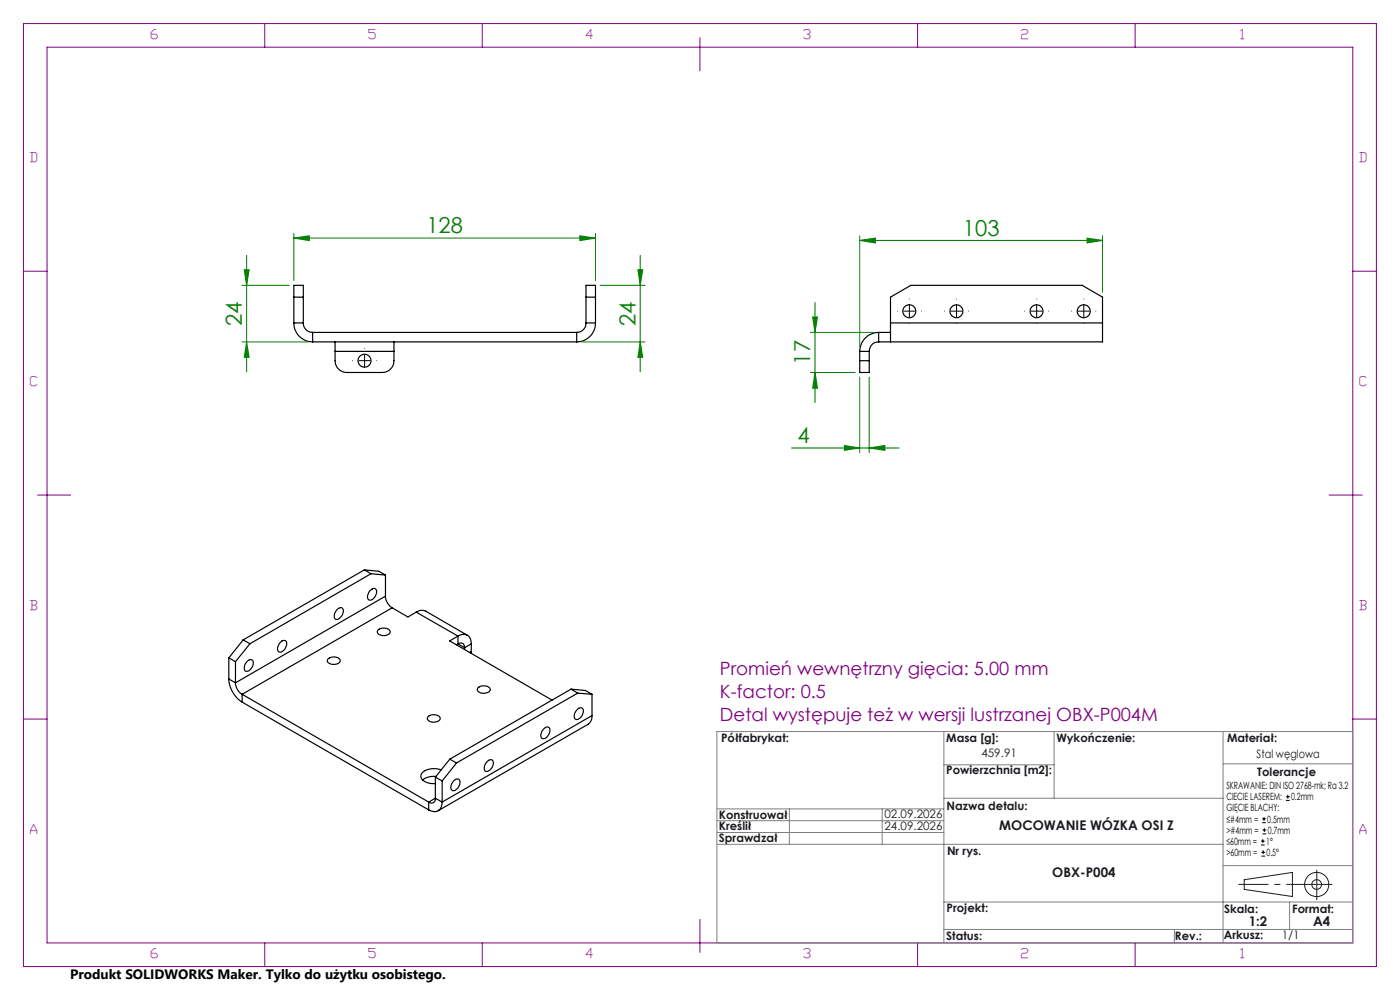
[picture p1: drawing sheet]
<svg xmlns="http://www.w3.org/2000/svg" width="297mm" height="210mm" viewBox="0 0 297 210" stroke-linecap="round" stroke-linejoin="round" font-family="sans-serif">
<g fill="none" stroke="#000" stroke-width=".25">
<path d="M62.3 68.5a4 4 0 0 0 4 4M62.3 68.5h2M62.3 63h2M62.3 68.5v-8h2v8M64.3 68.5a1.97 1.97 0 0 0 2 2M66.3 70.5v2M66.3 72.5h56M66.3 70.5h56M71.1 72.5v2M71.1 74.5v2a2.53 2.53 0 0 0 2.5 2.5h7.5a2.53 2.53 0 0 0 2.5-2.5v-2M71.1 74.5h12.5M83.6 72.5v2"/>
<path d="M122.3 70.5v2M124.3 68.5a1.97 1.97 0 0 1-2 2M124.3 68.5h2M124.3 68.5v-8h2v8M124.3 63h2M126.3 68.5a4 4 0 0 1-4 4M182.4 76.5v2.5h2v-2.5M182.4 74.5h2M182.4 76.5h2M182.4 74.5v2M184.4 74.5v2M186.4 72.5a1.97 1.97 0 0 0-2 2"/>
<path d="M186.4 70.5a4.1 4.1 0 0 0-4 4M186.4 70.5h2.5M186.4 70.5v2M188.9 68.5v4M188.9 68.5h45M188.9 68.5v-5.5l4.3-2.5h36.4l4.3 2.5v5.5M233.9 68.5v4h-47.5M48.5 139.6l1.5 .8M48.5 139.6v4.4M51.6 135.7l1.4 .9M51.6 135.7l-3.1 3.9M53 136.6l-3 3.8"/>
<path d="M59.4 136.3a.74 .74 0 0 1 1-.4 .74 .74 0 0 1 .4 1 1.47 1.47 0 0 1-1.7 1.3 1.42 1.42 0 0 1 .3-1.9zM69.6 139.7a1.7 1.7 0 0 1 2.6 .4 1.63 1.63 0 0 1-2.6 .4l-.2-.3zM71.5 129.4a.72 .72 0 0 1 .7-.5 .72 .72 0 0 1 .6 .6 1.69 1.69 0 0 1-1.6 1.8 1.47 1.47 0 0 1 .3-1.9zM77.3 120.9l1.4 .8M77.3 120.9l-25.7 14.8M77.3 120.9l3.1 .3 1.4 .8M78.5 125.3a.71 .71 0 0 1 .8-.5 .71 .71 0 0 1 .6 .6 1.64 1.64 0 0 1-1.7 1.8 1.47 1.47 0 0 1 .3-1.9zM78.7 121.7l-25.7 14.9M78.7 121.7l3.1 .3M80.1 133.7a1.78 1.78 0 0 1 2.7 .3 1.57 1.57 0 0 1-2.8 .1zM81.8 126.5a3.1 3.1 0 0 0 1.4 2.4M81.8 126.5l-31.8 18.3"/>
<path d="M81.8 122v4.5M83.2 128.9l3.3 2 1.8-1.1M83.2 128.9l-31.8 18.4M88.3 129.8l1-.3 .9 .1 8.9 5.2M88.3 129.8l8.9 5.1M97.2 134.9a1.73 1.73 0 0 1 2-.1 1.73 1.73 0 0 1 .8 1.8M97.2 136.6a.87 .87 0 0 1 .9-.1 .87 .87 0 0 1 .5 .9M97.2 134.9l-1.8 1.1 21.7 12.5M97.2 134.9v1.7M97.2 136.6l-.4 .2M97.2 136.6l1.4 .8M98.6 137.4v.4"/>
<path d="M100 138.2l-.1 .4M100 136.6l-1.4 .8M100 136.6v1.6M100 138.2l-.4 .2M48.5 144a6.2 6.2 0 0 0 2.9 4.9M48.5 144l1.5 .8M50 144.8a3 3 0 0 0 1.4 2.5M50 140.4v4.4M51.4 147.3l39.5 22.8M51.4 148.9l39.5 22.9M51.4 147.3v1.6M52.4 140.4a.73 .73 0 0 1 1-.4 .73 .73 0 0 1 .3 1 1.43 1.43 0 0 1-1.7 1.3 1.54 1.54 0 0 1 .4-1.9z"/>
<path d="M90.7 152.1a1.87 1.87 0 0 1 2.6 .1 .93 .93 0 0 1-1.1 1 1.19 1.19 0 0 1-1.5-.9zM101.5 145.8a1.77 1.77 0 0 1 2.5 .4 1.53 1.53 0 0 1-2.2 .7l-.5-.4zM115.3 154.6a.73 .73 0 0 1 1-.4 .73 .73 0 0 1 .3 1.1 1.43 1.43 0 0 1-1.6 1.3 1.44 1.44 0 0 1 .3-2zM121.1 146.2l1.5 .8M121.1 146.2l-25.7 14.8M121.1 146.2l3.1 .3 1.4 .8M122.4 150.6a.74 .74 0 0 1 1-.5 .74 .74 0 0 1 .3 1.1 1.47 1.47 0 0 1-1.6 1.3 1.42 1.42 0 0 1 .3-1.9zM122.6 147l-25.8 14.8M122.6 147l3 .3M125.6 151.8l-.2 1.1-.6 .7-31.8 18.4M125.6 151.8l-31.8 18.3M125.6 147.3v4.5"/>
<path d="M90.9 170.1v1.7M92.4 169.3a.85 .85 0 0 1-.4 1 .85 .85 0 0 1-1.1-.2M92.4 164.8l1.4 .9M92.4 169.3l1.4 .8M92.4 164.8v4.5M92.4 169.3l-1.5 .8M92.5 164.7a3.6 3.6 0 0 0-2.8 .7M93.6 163.3a3.9 3.9 0 0 0-4.2 .8 1.29 1.29 0 0 0 1.1 1.8l1.1 .3h.8M93.8 170.1a1.76 1.76 0 0 1-.8 1.9 1.76 1.76 0 0 1-2.1-.2M93.8 165.7v4.4M95.4 161l1.4 .8M95.4 161l-3 3.8"/>
<path d="M96.4 165.5a.7 .7 0 0 1 1-.2 .7 .7 0 0 1 .1 1 1.47 1.47 0 0 1-1.6 1.3 1.59 1.59 0 0 1 .5-2.1zM96.8 161.8l-3 3.9M103.3 161.6a.72 .72 0 0 1 .7-.5 .72 .72 0 0 1 .7 .6 1.69 1.69 0 0 1-1.7 1.9 1.47 1.47 0 0 1 .3-2z"/>
<circle cx="77.3" cy="76.5" r="1.37"/>
<circle cx="192.9" cy="66" r="1.37"/>
<circle cx="202.9" cy="66" r="1.36"/>
<circle cx="219.9" cy="66" r="1.36"/>
<circle cx="229.9" cy="66" r="1.37"/>
</g>
<path d="M62.3 50.5l3.3-.5v1zM62.3 49.5v10M62.3 50.5h64M126.3 49.5v10" fill="none" stroke="#008000" stroke-width=".21"/>
<g fill="none" stroke="#191924" stroke-width=".21">
<path d="M263.9 186.6l10.3-1.5v5.1l-10.3-1.5z"/>
<circle cx="279.3" cy="187.6" r="1.03"/>
<circle cx="279.3" cy="187.6" r="2.57"/>
</g>
<path d="M279.3 187.6h-16.7" fill="none" stroke="#191924" stroke-width=".21" stroke-dasharray="6.3 1.3 1.3 1.3" stroke-dashoffset="-.1" stroke-linecap="butt"/>
<path d="M279.3 187.6h3.3M279.3 187.6v3.3M279.3 187.6v-3.1" fill="none" stroke="#191924" stroke-width=".21" stroke-dasharray="6.3 1.3 1.3 1.3" stroke-linecap="butt"/>
<g fill="none" stroke="#800080" stroke-width=".21">
<path d="M5 5h287v200h-287zM10 10h277v190h-277zM56.2 5v5M102.3 5v5M148.5 8v7M194.7 5v5M240.8 5v5M5 57.5h5M287 57.5h5M8 105h7M282 105h7M5 152.5h5"/>
<path d="M287 152.5h5M148.5 195v7M56.2 200v5M102.3 200v5M194.7 200v5M240.8 200v5"/>
</g>
<g fill="none" stroke="#808080" stroke-width=".21">
<path d="M152.1 155.2h134.9v44.8h-134.9zM200.2 155.2v44.8M223.6 155.2v14.1M259.5 155.2v44.8M152.1 176.6h48.1M152.1 174.1h48.1M152.1 171.6h48.1M152.1 179.1h107.4M167.5 171.6v7.5M187.1 171.6v7.5M200.2 169.3h59.3M200.2 162.2h23.4"/>
<path d="M259.5 162h27.5M200.2 197.2h86.8M200.2 191.3h86.8M249.1 197.2v2.8M259.5 183.6h27.5M273.6 191.3v5.9"/>
</g>
<path d="M62.3 50.5l3.3-.5v1z" fill="#008000"/>
<path d="M123 50l3.3 .5-3.3 .5z" fill="none" stroke="#008000" stroke-width=".21"/>
<path d="M123 50l3.3 .5-3.3 .5z" fill="#008000"/>
<path d="M51.8 57.2h1l-.5 3.3zM52.3 54.2v24.7M51.3 60.5h10M51.3 72.5h14" fill="none" stroke="#008000" stroke-width=".21"/>
<path d="M51.8 57.2h1l-.5 3.3z" fill="#008000"/>
<path d="M52.3 72.5l.5 3.3h-1z" fill="none" stroke="#008000" stroke-width=".21"/>
<path d="M52.3 72.5l.5 3.3h-1z" fill="#008000"/>
<path d="M135.8 54.2v24.7M123.3 72.5h13.5M127.3 60.5h9.5M135.8 72.5l.5 3.3h-1z" fill="none" stroke="#008000" stroke-width=".21"/>
<path d="M135.8 72.5l.5 3.3h-1z" fill="#008000"/>
<path d="M135.3 57.2h1l-.5 3.3z" fill="none" stroke="#008000" stroke-width=".21"/>
<path d="M135.3 57.2h1l-.5 3.3z" fill="#008000"/>
<path d="M182.4 51l3.3-.5v1zM182.4 50v23.5M182.4 51h51.5M233.9 50v12" fill="none" stroke="#008000" stroke-width=".21"/>
<path d="M74.8 76.5h-.1M77.3 76.5v-1.2M77.3 76.5h-1.2M77.3 76.5v1.3M77.3 76.5h1.3M77.3 74v-.1M77.3 79v.1M79.8 76.5h.2" fill="none" stroke="#000" stroke-width=".21" stroke-dasharray="15.2 1.3 1.3 1.3" stroke-linecap="butt"/>
<path d="M182.4 51l3.3-.5v1z" fill="#008000"/>
<path d="M230.6 50.5l3.3 .5-3.3 .5z" fill="none" stroke="#008000" stroke-width=".21"/>
<path d="M230.6 50.5l3.3 .5-3.3 .5z" fill="#008000"/>
<path d="M171.9 70.5h13.5M171.9 79h9.5M172.4 67.2h1l-.5 3.3zM172.9 64.2v21.2" fill="none" stroke="#008000" stroke-width=".21"/>
<path d="M172.4 67.2h1l-.5 3.3z" fill="#008000"/>
<path d="M172.9 79l.5 3.3h-1z" fill="none" stroke="#008000" stroke-width=".21"/>
<path d="M172.9 79l.5 3.3h-1z" fill="#008000"/>
<path d="M167.9 95h22.8M179.1 94.5l3.3 .5-3.3 .5zM182.4 80v16M184.4 80v16" fill="none" stroke="#008000" stroke-width=".21"/>
<path d="M179.1 94.5l3.3 .5-3.3 .5z" fill="#008000"/>
<path d="M184.4 95l3.3-.5v1z" fill="none" stroke="#008000" stroke-width=".21"/>
<path d="M184.4 95l3.3-.5v1z" fill="#008000"/>
<g fill="none" stroke="#000" stroke-width=".21">
<path d="M267.5 179.2h.8M267.5 178.4h.8M267.8 174.5h.7M267.8 173.7h.7M267.8 176.9h.8M267.8 176.1h.8M267.9 178v.8M268.1 173.3v.8M268.2 175.7v.8M272.8 169.8h.8M272.8 169h.8M273.2 168.6v.8"/>
<path d="M267.6 181.6h.8M267.6 180.8h.8M268 180.4v.8"/>
</g>
<g fill="none" stroke="#000" stroke-width=".21" stroke-dasharray="15.2 1.3 1.3 1.3" stroke-linecap="butt">
<path d="M190.4 66h-.1M192.9 66v-1.2M192.9 66h-1.2M192.9 66v1.3M192.9 66h1.3M192.9 63.5v-.1M192.9 68.5v.1M195.4 66h.1M200.4 66h-.1M202.9 66v-1.2M202.9 66h-1.2M202.9 66v1.3"/>
<path d="M202.9 66h1.3M202.9 63.5v-.1M202.9 68.5v.1M205.4 66h.1M217.4 66h-.1M219.9 66v-1.2M219.9 66h-1.2M219.9 66v1.3M219.9 66h1.3M219.9 63.5v-.1M219.9 68.5v.1M222.4 66h.1"/>
<path d="M227.4 66h-.1M229.9 66v-1.2M229.9 66h-1.2M229.9 66v1.3M229.9 66h1.3M229.9 63.5v-.1M229.9 68.5v.1M232.4 66h.1"/>
</g>
<g font-size="4.7" fill="#008000">
<text x="90.5" y="49.5">128</text>
<text x="204.3" y="50">103</text>
<text x="51.3" y="69.1" transform="rotate(-90 51.3 69.1)">24</text>
<text x="134.8" y="69.1" transform="rotate(-90 134.8 69.1)">24</text>
<text x="171.9" y="77.3" transform="rotate(-90 171.9 77.3)">17</text>
<text x="169.2" y="94">4</text>
</g>
<g font-size="3.9" fill="#800080">
<text x="152.7" y="143.2">Promień wewnętrzny gięcia: 5.00 mm</text>
<text x="152.7" y="148.1">K-factor: 0.5</text>
<text x="152.7" y="153">Detal występuje też w wersji lustrzanej OBX-P004M</text>
</g>
<text font-size="2.9" x="14.9" y="207.6">Produkt SOLIDWORKS Maker. Tylko do użytku osobistego.</text>
<g font-size="2.8" fill="#800080">
<text x="32" y="8.2">6</text>
<text x="78.2" y="8.2">5</text>
<text x="124.4" y="8.2">4</text>
<text x="170.5" y="8.2">3</text>
<text x="216.7" y="8.2">2</text>
<text x="263.2" y="8.2">1</text>
<text x="6.5" y="34.4">D</text>
<text x="288.5" y="34.4">D</text>
<text x="6.5" y="81.9">C</text>
<text x="288.5" y="81.9">C</text>
<text x="6.5" y="129.4">B</text>
<text x="288.5" y="129.4">B</text>
<text x="6.5" y="176.9">A</text>
<text x="288.5" y="176.9">A</text>
<text x="32" y="203.2">6</text>
<text x="78.2" y="203.2">5</text>
<text x="124.4" y="203.2">4</text>
<text x="170.5" y="203.2">3</text>
<text x="216.7" y="203.2">2</text>
<text x="263.2" y="203.2">1</text>
</g>
<g font-size="2.8" fill="#191924">
<text x="212" y="176">MOCOWANIE WÓZKA OSI Z</text>
<text x="223.2" y="186">OBX-P004</text>
<text x="264.9" y="196.5">1:2</text>
<text x="278.6" y="196.5">A4</text>
</g>
<g font-size="2.5" fill="#191924">
<text x="153" y="157.5">Półfabrykat:</text>
<text x="200.7" y="157.5">Masa [g]:</text>
<text x="208.2" y="160.6">459.91</text>
<text x="224.1" y="157.5">Wykończenie:</text>
<text x="260.3" y="157.5">Materiał:</text>
<text x="266.6" y="160.8">Stal węglowa</text>
<text x="200.7" y="164.3">Powierzchnia [m2]:</text>
<text x="266.7" y="164.5">Tolerancje</text>
<text x="152.5" y="173.6">Konstruował</text>
<text x="187.6" y="173.5">02.09.2026</text>
<text x="200.8" y="171.9">Nazwa detalu:</text>
<text x="152.5" y="176">Kreślił</text>
<text x="152.5" y="178.5">Sprawdzał</text>
<text x="187.6" y="176">24.09.2026</text>
<text x="200.9" y="181.3">Nr rys.</text>
<text x="200.8" y="193.5">Projekt:</text>
<text x="259.7" y="193.6">Skala:</text>
<text x="274.1" y="193.6">Format:</text>
<text x="200.7" y="199.3">Status:</text>
<text x="249.3" y="199.3">Rev.:</text>
<text x="259.6" y="199.2">Arkusz:</text>
<text x="271.9" y="199.2">1/1</text>
</g>
<g font-size="2.1">
<text x="260.2" y="167.4">SKRAWANIE: DIN ISO 2768-mk; Ra 3.2</text>
<text x="260.2" y="172.1">GIĘCIE BLACHY:</text>
<text x="260.2" y="169.8">CIECIE LASEREM:</text>
<text x="273.9" y="169.8">0.2mm</text>
<text x="260.2" y="174.5">≤#4mm =</text>
<text x="260.2" y="176.9">&gt;#4mm =</text>
<text x="260.2" y="179.2">≤60mm =</text>
<text x="268.6" y="179.2">1°</text>
<text x="268.9" y="174.5">0.5mm</text>
<text x="268.9" y="176.9">0.7mm</text>
<text x="260.2" y="181.6">&gt;60mm =</text>
<text x="268.7" y="181.6">0.5°</text>
</g>
</svg>
